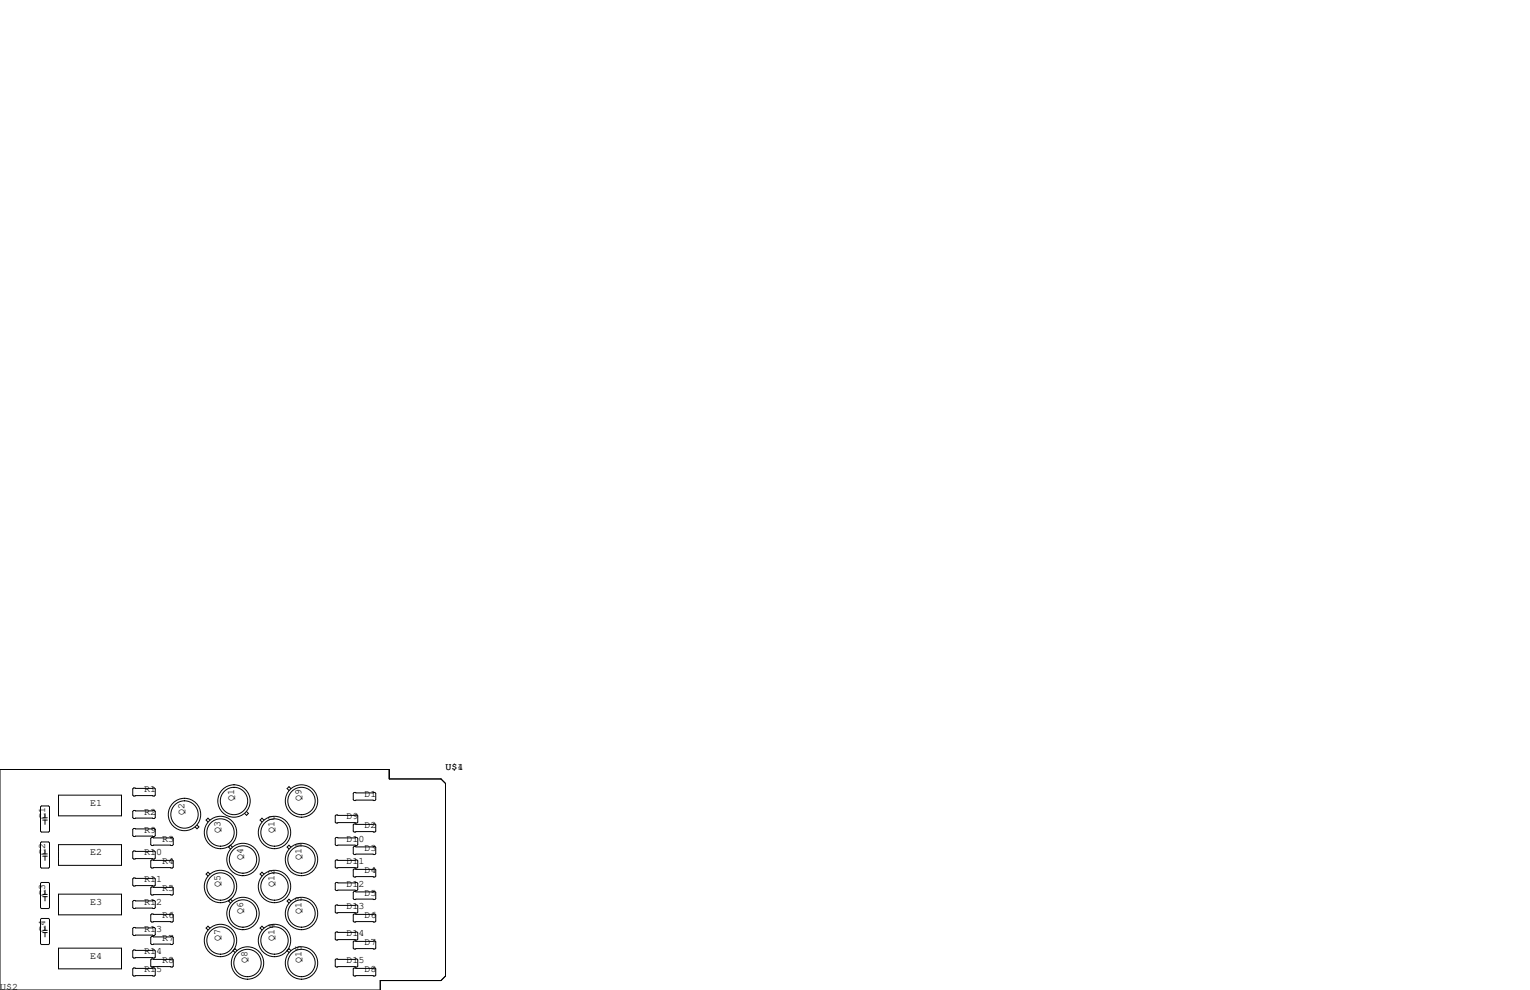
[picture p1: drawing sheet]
<svg xmlns="http://www.w3.org/2000/svg" width="432mm" height="279mm" viewBox="0 0 432 279" stroke-linecap="round" stroke-linejoin="round" font-family="sans-serif">
<g fill="none" stroke="#000" stroke-width=".28">
<path d="M0 217.2h109.9v2.6h14.6l1.2 1.3v54.4l-1.2 1.2h-17.2v2.7h-107.3zM11.7 227.5h2l.3 .2v6.9l-.3 .2h-2l-.3-.2v-6.9zM11.7 237.6h2l.3 .3v6.8l-.3 .3h-2l-.3-.3v-6.8zM12.1 231.4h1.2M12.1 230.8h1.2M12.7 229.6v1.2M12.7 231.4v1.3M12.7 239.8v1.2M16.5 224.4h17.8v5.9h-17.8zM16.5 238.4h17.8v5.8h-17.8zM37.7 222.4h5.9l.2 .2v1.8l-.2 .3h-5.9l-.2-.3v-1.8zM37.7 228.7h5.9l.2 .3v1.8l-.2 .2h-5.9l-.2-.2v-1.8z"/>
<path d="M37.7 233.8h5.9l.2 .3v1.7l-.2 .3h-5.9l-.2-.3v-1.7zM42.8 236.3h5.8l.3 .3v1.8l-.3 .2h-5.8l-.3-.2v-1.8zM55.6 232.8l.5 .6-.5 .5-.5-.5M59.2 231.4l-.5-.5-.5 .5 .5 .6M65.6 239.1l-.6-.6-.5 .6 .5 .5M69.6 229l.5 .6-.5 .5-.6-.5M74.5 231.4l-.6-.5-.5 .5 .5 .6M82.1 239.1l-.5-.6-.6 .6 .6 .5M82.1 222.6l-.5-.6-.6 .6 .6 .5M94.9 236.3h5.8l.3 .3v1.8l-.3 .2h-5.8l-.3-.2v-1.8zM94.9 230h5.8l.3 .3v1.7l-.3 .3h-5.8l-.3-.3v-1.7zM99.9 232.5h5.9l.2 .3v1.8l-.2 .2h-5.9l-.2-.2v-1.8z"/>
<path d="M99.9 238.9h5.9l.2 .2v1.8l-.2 .3h-5.9l-.2-.3v-1.8zM99.9 223.6h5.9l.2 .3v1.8l-.2 .2h-5.9l-.2-.2v-1.8zM11.7 249h2l.3 .3v6.9l-.3 .2h-2l-.3-.2v-6.9zM11.7 259.2h2l.3 .3v6.8l-.3 .3h-2l-.3-.3v-6.8zM12.1 241h1.2M12.1 241.6h1.2M12.1 252.4h1.2M12.1 253.1h1.2M12.7 241.6v1.2M12.7 251.2v1.2M12.7 253.1v1.2M16.5 252.3h17.8v5.9h-17.8z"/>
<path d="M37.5 254.4l.2-.3h5.9l.2 .3v1.8l-.2 .2h-5.9l-.2-.2zM37.5 248l.2-.2h5.9l.2 .2v1.8l-.2 .3h-5.9l-.2-.3zM37.7 240.2h5.9l.2 .2v1.8l-.2 .2h-5.9l-.2-.2v-1.8zM42.5 250.6l.3-.3h5.8l.3 .3v1.7l-.3 .3h-5.8l-.3-.3zM42.5 258.2l.3-.3h5.8l.3 .3v1.8l-.3 .2h-5.8l-.3-.2zM42.8 242.7h5.8l.3 .3v1.7l-.3 .3h-5.8l-.3-.3v-1.7zM59.2 246.7l-.5-.5-.5 .5 .5 .5M65.6 254.3l-.6-.5-.5 .5 .5 .5M74.5 246.7l-.6-.5-.5 .5 .5 .5M82.1 254.3l-.5-.5-.6 .5 .6 .5M94.6 249.3l.3-.3h5.8l.3 .3v1.8l-.3 .2h-5.8l-.3-.2zM94.6 255.7l.3-.3h5.8l.3 .3v1.7l-.3 .3h-5.8l-.3-.3z"/>
<path d="M94.9 242.7h5.8l.3 .3v1.7l-.3 .3h-5.8l-.3-.3v-1.7zM99.7 258.2l.2-.3h5.9l.2 .3v1.8l-.2 .2h-5.9l-.2-.2zM99.7 245.5l.2-.3h5.9l.2 .3v1.8l-.2 .2h-5.9l-.2-.2zM99.7 251.8l.2-.2h5.9l.2 .2v1.8l-.2 .3h-5.9l-.2-.3zM12.1 263.2h1.2M12.1 262.6h1.2M12.7 261.4v1.2M12.7 263.2v1.2M16.5 267.6h17.8v5.8h-17.8zM37.5 262l.2-.3h5.9l.2 .3v1.8l-.2 .2h-5.9l-.2-.2zM37.5 268.4l.2-.3h5.9l.2 .3v1.7l-.2 .3h-5.9l-.2-.3zM37.5 273.4l.2-.2h5.9l.2 .2v1.8l-.2 .3h-5.9l-.2-.3z"/>
<path d="M42.5 264.5l.3-.2h5.8l.3 .2v1.8l-.3 .3h-5.8l-.3-.3zM42.5 270.9l.3-.3h5.8l.3 .3v1.8l-.3 .2h-5.8l-.3-.2zM59.2 261.9l-.5-.5-.5 .5 .5 .6M66.9 268.3l-.6-.6-.5 .6 .5 .5M74.5 261.9l-.6-.5-.5 .5 .5 .6M82.1 268.3l-.5-.6-.6 .6 .6 .5M94.6 270.9l.3-.3h5.8l.3 .3v1.8l-.3 .2h-5.8l-.3-.2zM94.6 263.3l.3-.3h5.8l.3 .3v1.7l-.3 .3h-5.8l-.3-.3zM99.7 265.8l.2-.2h5.9l.2 .2v1.8l-.2 .2h-5.9l-.2-.2zM99.7 273.4l.2-.2h5.9l.2 .2v1.8l-.2 .3h-5.9l-.2-.3z"/>
<circle cx="52.1" cy="229.9" r="3.9"/>
<circle cx="52.1" cy="229.9" r="4.6"/>
<circle cx="62.2" cy="234.9" r="4.6"/>
<circle cx="62.2" cy="234.9" r="3.9"/>
<circle cx="66" cy="226.1" r="3.9"/>
<circle cx="66" cy="226.1" r="4.6"/>
<circle cx="77.5" cy="234.9" r="4.6"/>
<circle cx="77.5" cy="234.9" r="3.9"/>
<circle cx="85.1" cy="226.1" r="4.6"/>
<circle cx="85.1" cy="226.1" r="3.9"/>
<circle cx="62.2" cy="250.2" r="4.6"/>
<circle cx="62.2" cy="250.2" r="3.9"/>
<circle cx="68.6" cy="257.8" r="4.6"/>
<circle cx="68.6" cy="242.6" r="4.6"/>
<circle cx="68.6" cy="257.8" r="3.9"/>
<circle cx="68.6" cy="242.6" r="3.9"/>
<circle cx="77.5" cy="250.2" r="4.6"/>
<circle cx="77.5" cy="250.2" r="3.9"/>
<circle cx="85.1" cy="242.6" r="4.6"/>
<circle cx="85.1" cy="257.8" r="4.6"/>
<circle cx="85.1" cy="257.8" r="3.9"/>
<circle cx="85.1" cy="242.6" r="3.9"/>
<circle cx="62.2" cy="265.4" r="4.6"/>
<circle cx="62.2" cy="265.4" r="3.9"/>
<circle cx="69.9" cy="271.8" r="4.6"/>
<circle cx="69.9" cy="271.8" r="3.9"/>
<circle cx="77.5" cy="265.4" r="4.6"/>
<circle cx="77.5" cy="265.4" r="3.9"/>
<circle cx="85.1" cy="271.8" r="4.6"/>
<circle cx="85.1" cy="271.8" r="3.9"/>
</g>
<g font-size="2.8">
<text x="125.7" y="217.2">U$1</text>
<text x="129.1" y="217.2">4</text>
<text x="25.4" y="227.3">E1</text>
<text x="40.6" y="223.5">R1</text>
<text x="66" y="226.1" transform="rotate(-90 66 226.1)">Q1</text>
<text x="85.1" y="226.1" transform="rotate(-90 85.1 226.1)">Q9</text>
<text x="102.9" y="224.8">D1</text>
<text x="12.7" y="231.1" transform="rotate(-90 12.7 231.1)">C1</text>
<text x="40.6" y="229.9">R2</text>
<text x="52.1" y="229.9" transform="rotate(-90 52.1 229.9)">Q2</text>
<text x="97.8" y="231.1">D9</text>
<text x="102.9" y="233.7">D2</text>
<text x="40.6" y="234.9">R9</text>
<text x="45.7" y="237.5">R3</text>
<text x="62.2" y="234.9" transform="rotate(-90 62.2 234.9)">Q3</text>
<text x="77.5" y="234.9" transform="rotate(-90 77.5 234.9)">Q10</text>
<text x="97.8" y="237.5">D10</text>
<text x="12.7" y="241.3" transform="rotate(-90 12.7 241.3)">C2</text>
<text x="25.4" y="241.3">E2</text>
<text x="40.6" y="241.3">R10</text>
<text x="45.7" y="243.8">R4</text>
<text x="68.6" y="242.6" transform="rotate(-90 68.6 242.6)">Q4</text>
<text x="85.1" y="242.6" transform="rotate(-90 85.1 242.6)">Q11</text>
<text x="97.8" y="243.8">D11</text>
<text x="102.9" y="240">D3</text>
<text x="40.6" y="248.9">R11</text>
<text x="45.7" y="251.5">R5</text>
<text x="62.2" y="250.2" transform="rotate(-90 62.2 250.2)">Q5</text>
<text x="77.5" y="250.2" transform="rotate(-90 77.5 250.2)">Q12</text>
<text x="97.8" y="250.2">D12</text>
<text x="102.9" y="246.4">D4</text>
<text x="12.7" y="252.7" transform="rotate(-90 12.7 252.7)">C3</text>
<text x="25.4" y="255.3">E3</text>
<text x="40.6" y="255.3">R12</text>
<text x="68.6" y="257.8" transform="rotate(-90 68.6 257.8)">Q6</text>
<text x="85.1" y="257.8" transform="rotate(-90 85.1 257.8)">Q13</text>
<text x="97.8" y="256.5">D13</text>
<text x="102.9" y="252.7">D5</text>
<text x="12.7" y="262.9" transform="rotate(-90 12.7 262.9)">C4</text>
<text x="40.6" y="262.9">R13</text>
<text x="45.7" y="259.1">R6</text>
<text x="102.9" y="259.1">D6</text>
<text x="40.6" y="269.2">R14</text>
<text x="45.7" y="265.4">R7</text>
<text x="62.2" y="265.4" transform="rotate(-90 62.2 265.4)">Q7</text>
<text x="77.5" y="265.4" transform="rotate(-90 77.5 265.4)">Q14</text>
<text x="97.8" y="264.2">D14</text>
<text x="102.9" y="266.7">D7</text>
<text x="25.4" y="270.5">E4</text>
<text x="40.6" y="274.3">R15</text>
<text x="45.7" y="271.8">R8</text>
<text x="69.8" y="271.8" transform="rotate(-90 69.8 271.8)">Q8</text>
<text x="85.1" y="271.8" transform="rotate(-90 85.1 271.8)">Q15</text>
<text x="97.8" y="271.8">D15</text>
<text x="102.9" y="274.3">D8</text>
<text x="0" y="279.4">U$2</text>
</g>
</svg>
